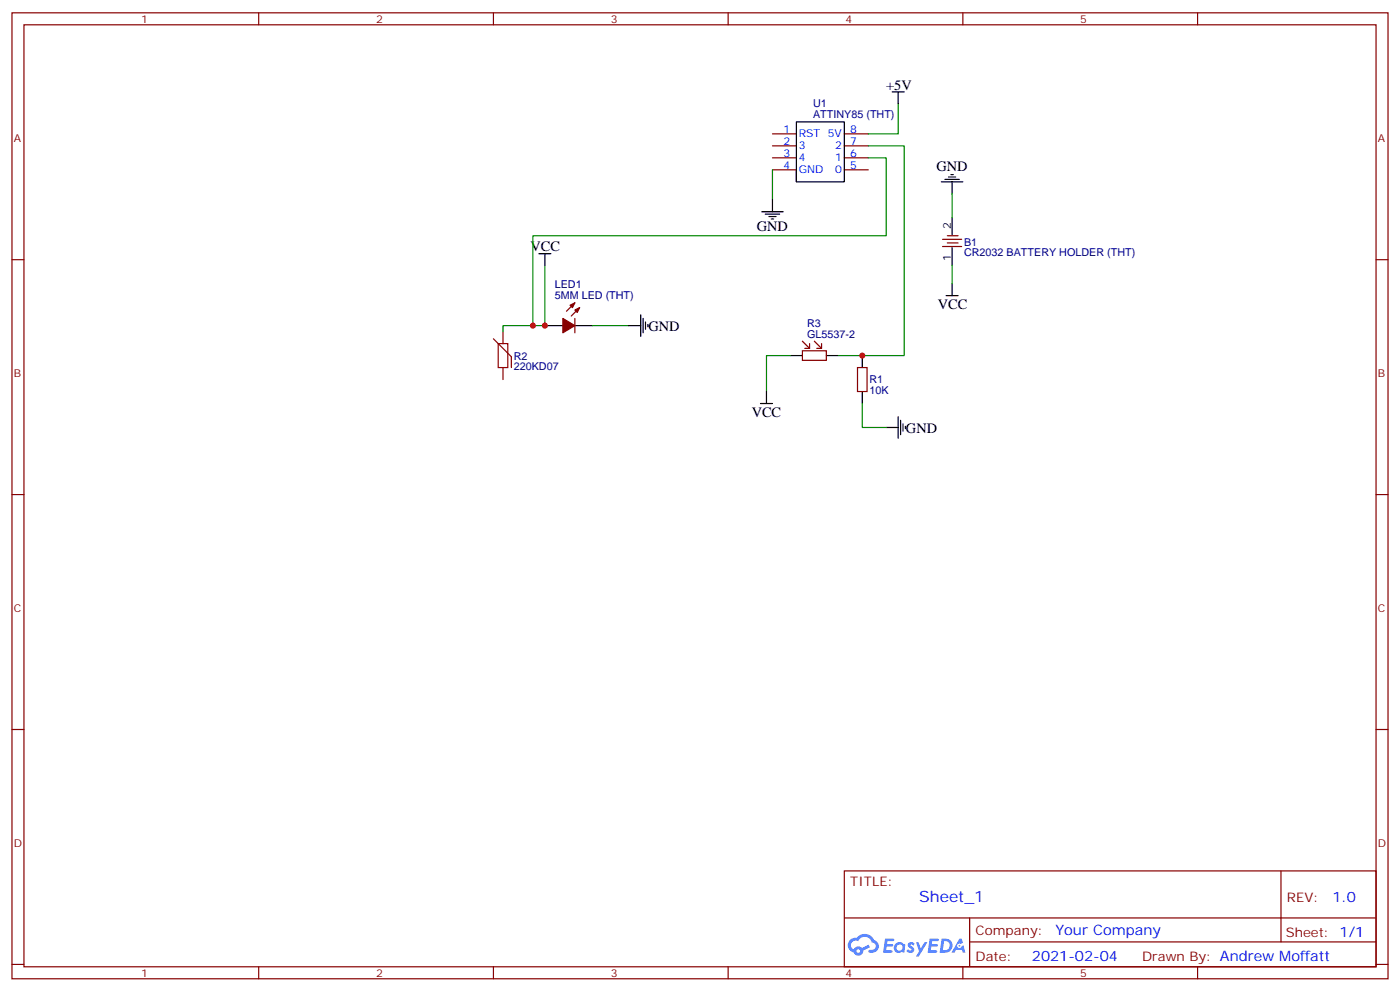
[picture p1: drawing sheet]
<svg xmlns="http://www.w3.org/2000/svg" width="412mm" height="292mm" viewBox="0 0 412 292" stroke-linecap="round" stroke-linejoin="round" font-family="sans-serif">
<g fill="none" stroke="#870000" stroke-width=".35">
<path d="M3.5 3.8h405.4v284.3h-405.4zM7.1 7.3h398.2v277.3h-398.2zM76.2 3.8v3.5M145.3 3.8v3.5M214.5 3.8v3.5M283.6 3.8v3.5M352.8 3.8v3.5M3.5 76.4h3.6M405.3 76.4h3.6M3.5 145.6h3.6M405.3 145.6h3.6M3.5 214.7h3.6"/>
<path d="M405.3 214.7h3.6M248.7 256.4h156.6v28.2h-156.6zM377.3 256.4v20.9M248.7 270.2h156.5M285.6 277.3h119.6M285.6 270.2v14.1M3.5 283.9h3.6M76.2 284.6v3.5M145.3 284.6v3.5M214.5 284.6v3.5M283.6 284.6v3.5M352.8 284.6v3.5"/>
<path d="M405.3 283.9h3.6"/>
</g>
<g fill="#5487ff">
<path d="M267.7 277.5a1.22 1.22 0 0 1 1.7 .3l-.4 .6a.47 .47 0 0 0-.3-.4 .47 .47 0 0 0-.5 .2l.1 .2a1.14 1.14 0 0 1 .8 1.7 1.14 1.14 0 0 1-1.9 0l-.2-.2 .5-.5 .7 .4a.29 .29 0 0 0 .3-.2 .29 .29 0 0 0-.2-.4 1.04 1.04 0 0 1-.6-1.7z"/>
<path d="M260.7 276.3h2.4l.3 .2-.2 .5h-1.8l-.1 .9h1.5l.3 .4-.3 .3h-1.6l-.2 1.1 1.7 .1 .2 .3-.2 .3h-2.6z"/>
<path d="M273.8 276.3h2.4l.3 .2-.1 .5h-1.8l-.2 .9h1.6l.3 .4-.4 .3h-1.6l-.1 1.1 1.7 .1 .2 .3-.2 .3h-2.6z"/>
<path d="M282.6 276.3h.7l.3 1.2-.6 .4a.69 .69 0 0 0-1 .2 .69 .69 0 0 0 .4 1 .69 .69 0 0 0 .9-.6l.5-.3 .6 2.2h-.8l-.2-.8h-1.8l-.5 .8h-.8z"/>
<path d="M269.8 277.4h.8l.6 1.8 1.1-1.8h.9l-2.6 4.2h-.8l.9-1.6z"/>
<path d="M277.4 276.3l-.6 4.1h1.3a2.11 2.11 0 0 0 2.5-2.1 2.11 2.11 0 0 0-2.5-2zM278.1 277a1.39 1.39 0 0 1 1.7 1.4 1.39 1.39 0 0 1-1.8 1.3h-.3z"/>
<path d="M263.7 277.9a1.54 1.54 0 0 0-.1 2.2 1.54 1.54 0 0 0 2.2 .1l.6 .2 .3-2.3-.2-.2h-.4a1.49 1.49 0 0 0-2.4 0zM264 278.9a.94 .94 0 0 1 1.8 0 .94 .94 0 0 1-1.8 0z"/>
<path d="M250.4 276.7a2.18 2.18 0 0 0 1.1 3.7 1.44 1.44 0 0 0 1.6 .9 1.44 1.44 0 0 0 1.2-1.5l2-1-.5-.7-1.9 .9a1.47 1.47 0 0 0-2.4 .5 1.39 1.39 0 0 1-.7-2 1.39 1.39 0 0 1 2-.4 2.12 2.12 0 0 1 2.2-1.3 2.12 2.12 0 0 1 1.9 1.7 1.14 1.14 0 0 1 1.1 1.4 1.14 1.14 0 0 1-1.7 .7 .43 .43 0 0 0-.5 .4 .43 .43 0 0 0 .4 .5 1.98 1.98 0 0 0 2.5-1.3 1.98 1.98 0 0 0-1.2-2.5 3.1 3.1 0 0 0-5.3-.7l-.9 .1zM252.3 280a.55 .55 0 0 1 1.1 0 .55 .55 0 0 1-1.1 0z"/>
<circle cx="282.6" cy="278.4" r=".26"/>
</g>
<g fill="none" stroke="#000" stroke-width=".35">
<path d="M262.8 27.1h3.5M264.6 27.1v3.5M227.5 58.8v3.5M234.6 50v3.5h14.1v-17.6h-14.1v17.6M277.3 53.5h6.3M278.3 52.8h4.3M279.4 52.1h2.1M280.1 51.4h.7M280.5 53.5v3.5M158.7 74.7h3.6M160.5 74.7v3.5M224.4 62.3h6.3"/>
<path d="M225.4 63h4.3M226.5 63.7h2.1M227.2 64.5h.7M280.5 64.1v4.9M280.5 72.9v5.3M160.5 95.8h5.3M169.3 95.8h5.3M185.2 95.8h3.5M188.7 92.7v6.3M189.4 93.7v4.3M190.1 94.8v2.1M190.9 95.5v.7"/>
<path d="M278.7 87h3.5M280.5 83.5v3.5M224 118.8h3.5M225.8 115.3v3.5M232.8 104.7h3.6M243.4 104.7h3.5M254 104.7v3.5M254 115.3v3.5M261.1 125.8h3.5M264.6 122.7v6.3M265.3 123.7v4.3M266 124.8v2.1"/>
<path d="M266.7 125.5v.7"/>
</g>
<g fill="none" stroke="#870000" stroke-width=".35">
<path d="M227.5 39.4h7.1M248.7 39.4h7.1M227.5 42.9h7.1M227.5 46.5h7.1M227.5 50h7.1M248.7 42.9h7.1M248.7 46.5h7.1M248.7 50h7.1M277.6 72.6h5.7M277.6 70.4h5.7M279 71.5h3.2M279 69.4h3.2"/>
<path d="M145.3 99.7l5.3 5.3v3.2M148.2 97.6v3.5M169.3 89.1l-2.4 2.5M169.3 93.7v4.3M170.7 90.6l-2.4 2.4M148.2 108.2v3.5M236.4 103.3h7v2.8h-7zM236.4 100.4l2.1 2.2M238.5 101.1v1.5h-1.4M239.9 100.4l2.1 2.2M242 101.1v1.5h-1.4M252.6 108.2h2.8v7.1h-2.8z"/>
</g>
<path d="M146.8 101.1h2.8v7.1h-2.8z" fill="none" stroke="#a10000" stroke-width=".35"/>
<g fill="#870000" stroke="#870000" stroke-width=".35">
<path d="M165.8 93.7l3.5 2.1-3.5 2.2z"/>
<path d="M169.3 91.3l1.4-.7-.7 1.4z"/>
<path d="M167.9 89.9l1.4-.8-.7 1.5z"/>
</g>
<path d="M264.6 30.6v8.8h-8.8M227.5 50v8.8M255.8 46.5h5.3v22.9h-104.1v26.4M255.8 42.9h10.5v61.8h-19.4M280.5 57v7.1M160.5 78.2v17.6h-12.3v1.8M280.5 78.2v5.3M174.6 95.8h10.6M232.8 104.7h-7v10.6M254 118.8v7h7.1" fill="none" stroke="#008700" stroke-width=".35"/>
<g fill="#c00">
<circle cx="160.5" cy="95.8" r=".88"/>
<circle cx="157" cy="95.8" r=".88"/>
<circle cx="254" cy="104.7" r=".88"/>
</g>
<text font-size="4.6" fill="#00f" x="270.8" y="265.4">Sheet_1</text>
<g font-size="4.2">
<text x="261.1" y="26.4">+5V</text>
<text x="275.8" y="50.4">GND</text>
<text x="223" y="68">GND</text>
<text x="156.3" y="74">VCC</text>
<text x="276.2" y="90.9">VCC</text>
<text x="191" y="97.3">GND</text>
<text x="221.4" y="122.8">VCC</text>
<text x="266.9" y="127.3">GND</text>
</g>
<g font-size="4.2" fill="#00f">
<text x="392.5" y="265.6">1.0</text>
<text x="310.9" y="275.2">Your Company</text>
<text x="304" y="283">2021-02-04</text>
</g>
<g font-size="3.9" fill="#800">
<text x="250.5" y="260.9">TITLE:</text>
<text x="379.1" y="265.6">REV:</text>
<text x="287.4" y="275.1">Company:</text>
<text x="378.7" y="275.8">Sheet: 1/1</text>
<text x="287.4" y="282.8">Date:</text>
<text x="336.4" y="282.9">Drawn By: Andrew Moffatt</text>
</g>
<g font-size="3.2" fill="#800">
<text x="41.6" y="6.8">1</text>
<text x="110.8" y="6.8">2</text>
<text x="179.9" y="6.8">3</text>
<text x="249.1" y="6.8">4</text>
<text x="318.2" y="6.8">5</text>
<text x="4.1" y="41.9">A</text>
<text x="405.9" y="41.9">A</text>
<text x="4.1" y="111">B</text>
<text x="405.9" y="111">B</text>
<text x="4.1" y="180.2">C</text>
<text x="405.9" y="180.2">C</text>
<text x="4.1" y="249.3">D</text>
<text x="405.9" y="249.3">D</text>
<text x="41.6" y="287.6">1</text>
<text x="110.8" y="287.6">2</text>
<text x="179.9" y="287.6">3</text>
<text x="249.1" y="287.6">4</text>
<text x="318.2" y="287.6">5</text>
</g>
<g font-size="3.2" fill="#000080">
<text x="239.5" y="34.6">ATTINY85 (THT)</text>
<text x="239.5" y="31.4">U1</text>
<text x="284" y="75.5">CR2032 BATTERY HOLDER (THT)</text>
<text x="284" y="72.4">B1</text>
<text x="163.4" y="88.1">5MM LED (THT)</text>
<text x="163.4" y="84.9">LED1</text>
<text x="237.8" y="99.4">GL5537-2</text>
<text x="237.8" y="96.2">R3</text>
<text x="151.3" y="105.9">R2</text>
<text x="151.3" y="109">220KD07</text>
<text x="256.1" y="112.9">R1</text>
<text x="256.1" y="116">10K</text>
</g>
<g font-size="3.2" fill="#00f">
<text x="230.8" y="39.1">1</text>
<text x="235.3" y="40.5">RST 5V</text>
<text x="250.5" y="39.1">8</text>
<text x="230.8" y="42.6">2</text>
<text x="230.8" y="46.1">3</text>
<text x="235.3" y="44">3</text>
<text x="235.3" y="47.5">4</text>
<text x="246" y="44">2</text>
<text x="246" y="47.5">1</text>
<text x="250.5" y="42.6">7</text>
<text x="250.5" y="46.1">6</text>
<text x="230.8" y="49.6">4</text>
<text x="235.3" y="51">GND</text>
<text x="246" y="51">0</text>
<text x="250.5" y="49.6">5</text>
</g>
<g font-size="3.2">
<text x="280.1" y="67.3" transform="rotate(-90 280.1 67.3)">2</text>
<text x="280.1" y="76.7" transform="rotate(-90 280.1 76.7)">1</text>
</g>
</svg>
